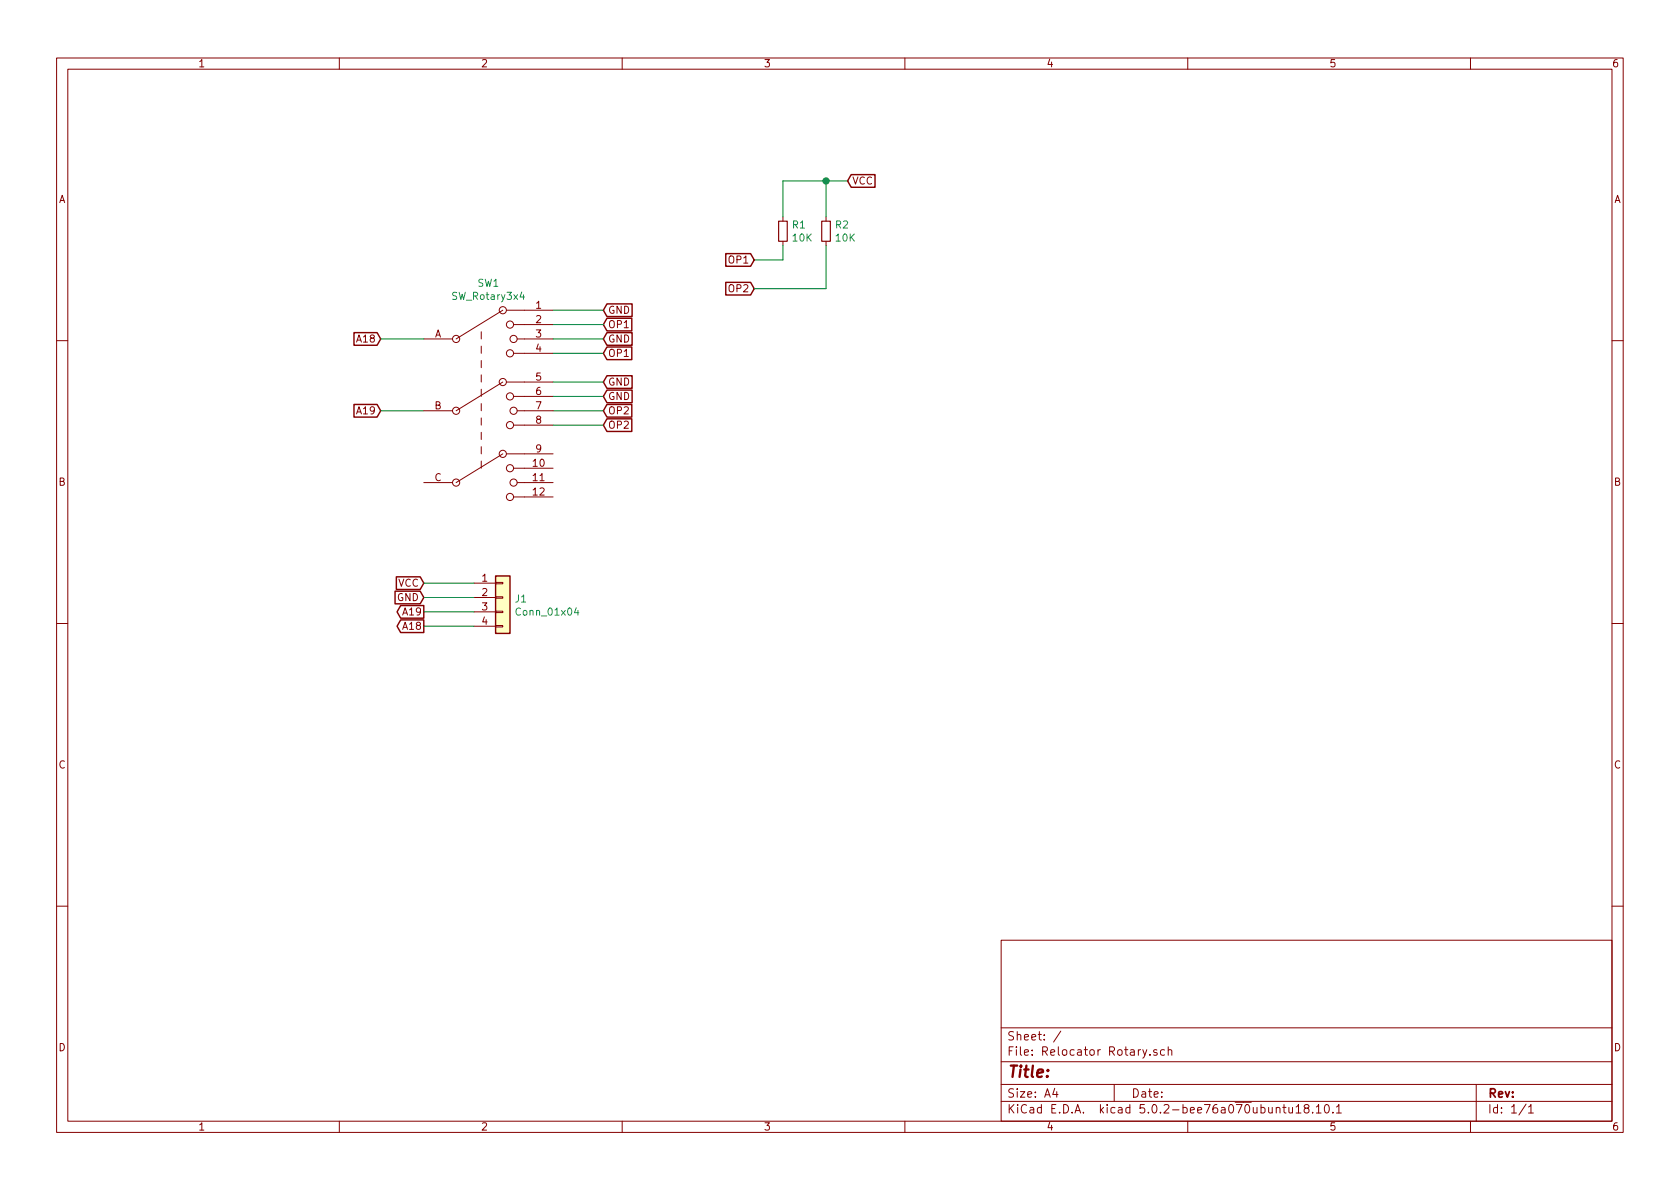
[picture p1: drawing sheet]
<svg xmlns="http://www.w3.org/2000/svg" width="297mm" height="210mm" viewBox="0 0 297 210" stroke-linecap="round" stroke-linejoin="round" font-family="sans-serif">
<g fill="none" stroke="#840000" stroke-width=".18">
<path d="M10 10.3h277v189.9h-277zM12 12.2h273v186.1h-273zM60 10.3v1.9M110 10.3v1.9M160 10.3v1.9M210 10.3v1.9M260 10.3v1.9M138.4 38.3v.8M146 38.3v.8M74.9 59.9h5.1M85.1 58.7v1.2M88.9 54.9l-8.3 5"/>
<path d="M89.5 54.9h8.3M90.8 57.4h7M91.4 59.9h6.4M138.4 42.7v.7M146 42.7v.7M10 60.2h2M74.9 72.6h5.1M85.1 61.2v1.3M85.1 63.7v1.3M85.1 66.3v1.3M85.1 68.8v1.3M85.1 71.4v1.2"/>
<path d="M85.1 73.9v1.3M85.1 76.4v1.3M85.1 79v1.3M88.9 67.6l-8.3 5M89.5 67.6h8.3M90.8 75.2h7M90.8 70.1h7M90.8 62.5h7M91.4 72.6h6.4M285 60.2h2M74.9 85.3h5.1M85.1 81.5v1.3"/>
<path d="M88.9 80.3l-8.3 5M89.5 80.3h8.3M90.8 87.9h7M90.8 82.8h7M91.4 85.3h6.4M10 110.3h2M83.8 103.1h3.8M83.8 105.7h3.8M83.8 108.2h3.8M83.8 110.7h3.8M87.6 110.6h1.3v.3h-1.3zM87.6 108.1h1.3v.2h-1.3z"/>
<path d="M87.6 105.5h1.3v.3h-1.3zM87.6 103h1.3v.2h-1.3zM285 110.3h2M10 160.2h2M177 166.3h108v32h-108zM285 160.2h2M60 198.3v1.9M110 198.3v1.9M160 198.3v1.9M177 194.8h108M177 191.8h108M177 187.8h108"/>
<path d="M177 181.8h108M186.5 192.5l-.4 1h1M186.8 193v1M187.6 182.3l-1.3 2M197 191.8v3M202.8 185.6l-.5 1.4-.2 .1M203.3 186.5v.1M204.5 185.7a.37 .37 0 0 0-.5 .1v.2l.5 .2 .1 .1-.2 .3-.4-.1M205.9 185.7l-.4-.1-.3 .3 .1 .6 .2 .1 .4-.1M206.6 185.7a.37 .37 0 0 1 .6 .1v.8M206.6 185.1v1.5M210 198.3v1.9"/>
<path d="M226.8 195.8h.6M227 195.3v1.3l.4 .2M227.9 195.8v.9l.4 .1 .2-.1M228.5 195.8v1M229.2 195.8l.4-.5v1.5M229.2 196.8h.8M230.9 196l-.2-.2-.1-.2 .3-.3h.3l.2 .3v.2l-.7 .2a.48 .48 0 0 0 0 .7l.2 .1 .5-.1a.48 .48 0 0 0-.2-.7M232.1 196.7v.1M232.7 195.8l.4-.5v1.5M232.7 196.8h.9M234.3 195.5l.2-.2a.8 .8 0 0 1 .5 .8 .8 .8 0 0 1-.5 .7l-.2-.1-.1-.4zM235.7 196.7v.1"/>
<path d="M236.3 195.8l.4-.5v1.5M236.3 196.8h.9M260 198.3v1.9M261 191.8v6.5M269.8 195.2l-1.2 2M270.3 195.8l.4-.5v1.5M270.3 196.8h.8"/>
<circle cx="80.6" cy="59.9" r=".63"/>
<circle cx="88.9" cy="54.9" r=".63"/>
<circle cx="90.2" cy="57.4" r=".63"/>
<circle cx="90.8" cy="59.9" r=".63"/>
<circle cx="80.6" cy="72.6" r=".63"/>
<circle cx="88.9" cy="67.6" r=".63"/>
<circle cx="90.2" cy="62.5" r=".63"/>
<circle cx="90.2" cy="75.2" r=".63"/>
<circle cx="90.2" cy="70.1" r=".63"/>
<circle cx="90.8" cy="72.6" r=".63"/>
<circle cx="80.6" cy="85.3" r=".63"/>
<circle cx="88.9" cy="80.3" r=".63"/>
<circle cx="90.2" cy="87.9" r=".63"/>
<circle cx="90.2" cy="82.8" r=".63"/>
<circle cx="90.8" cy="85.3" r=".63"/>
</g>
<path d="M87.6 101.8h2.6v10.2h-2.6z" fill="#ffffc2" stroke="#ffffc2" stroke-width=".18"/>
<g fill="none" stroke="#840000" stroke-width=".25">
<path d="M150.5 30.9h4.2v2.2h-4.2l-.6-1.1zM62.6 58.8h4.1l.6 1.1-.6 1.2h-4.1zM107.3 53.7h4.5v2.3h-4.5l-.6-1.1zM107.3 56.3h4.4v2.2h-4.4l-.6-1.1zM107.3 58.8h4.5v2.3h-4.5l-.6-1.2zM128.3 44.9h4.4l.6 1.1-.6 1.1h-4.4zM128.3 49.9h4.4l.6 1.1-.6 1.2h-4.4zM62.6 71.5h4.1l.6 1.1-.6 1.2h-4.1zM107.3 66.4h4.5v2.3h-4.5l-.6-1.1zM107.3 69h4.5v2.2h-4.5l-.6-1.1zM107.3 71.5h4.4v2.3h-4.4l-.6-1.2zM107.3 61.4h4.4v2.2h-4.4l-.6-1.1z"/>
<path d="M107.3 74.1h4.4v2.2h-4.4l-.6-1.1zM69.8 104.5h4.5l.6 1.2-.6 1.1h-4.5zM70.1 102h4.2l.6 1.1-.6 1.1h-4.2zM70.8 107.1h4.1v2.2h-4.1l-.6-1.1zM70.8 109.6h4.1v2.3h-4.1l-.6-1.2zM87.6 101.8h2.6v10.2h-2.6z"/>
</g>
<path d="M92.3 51.6l-.4 .9h.8M101.9 107.5l-.3 .9h.8M102.2 107.9v.9" fill="none" stroke="#008484" stroke-width=".18"/>
<g fill="none" stroke="#008400" stroke-width=".18">
<path d="M146 32v6.3M149.9 32h-11.5v6.3M67.3 59.9h7.6M97.8 59.9h8.9M97.8 54.9h8.9M97.8 57.4h8.9M138.4 43.4v2.6h-5.1M146 43.4v7.6h-12.7M67.3 72.6h7.6M97.8 72.6h8.9M97.8 67.6h8.9M97.8 70.1h8.9"/>
<path d="M97.8 75.2h8.9M97.8 62.5h8.9M74.9 103.1h8.9M74.9 105.7h8.9M74.9 108.2h8.9M74.9 110.7h8.9"/>
</g>
<path d="M137.7 39.1h1.5v3.6h-1.5zM145.3 39.1h1.5v3.6h-1.5z" fill="none" stroke="#840000" stroke-width=".2"/>
<circle cx="146.1" cy="32" r=".51" fill="#008400" stroke="#008400" stroke-width=".25"/>
<text font-size="2.8" fill="#840000" x="178" y="190.5">Title:</text>
<g font-size="2.1" fill="#840000">
<text x="178" y="184">Sheet: /</text>
<text x="178" y="186.7">File: Relocator Rotary.sch</text>
<text x="178" y="196.9">KiCad E.D.A. kicad 5.0.2-bee76a070ubuntu18.10.1</text>
<text x="178" y="194.1">Size: A4</text>
<text x="200" y="194.1">Date:</text>
<text x="263" y="194.1">Rev:</text>
<text x="263" y="196.9">Id: 1/1</text>
</g>
<g font-size="1.8" fill="#840000">
<text x="35" y="11.9">1</text>
<text x="85" y="11.9">2</text>
<text x="135" y="11.9">3</text>
<text x="185" y="11.9">4</text>
<text x="235" y="11.9">5</text>
<text x="285" y="11.9">6</text>
<text x="10.4" y="35.9">A</text>
<text x="150.6" y="32.6">VCC</text>
<text x="285.4" y="35.9">A</text>
<text x="129" y="46.6">OP1</text>
<text x="129" y="51.7">OP2</text>
<text x="76.8" y="59.7">A</text>
<text x="94.8" y="54.6">1</text>
<text x="94.8" y="57.1">2</text>
<text x="94.8" y="59.7">3</text>
<text x="107.5" y="55.5">GND</text>
<text x="107.5" y="58">OP1</text>
<text x="63.3" y="60.6">A18</text>
<text x="94.8" y="62.2">4</text>
<text x="107.5" y="60.6">GND</text>
<text x="107.5" y="63.1">OP1</text>
<text x="94.8" y="67.3">5</text>
<text x="94.8" y="69.8">6</text>
<text x="107.5" y="68.2">GND</text>
<text x="107.5" y="70.7">GND</text>
<text x="63.3" y="73.3">A19</text>
<text x="76.8" y="72.4">B</text>
<text x="94.8" y="72.4">7</text>
<text x="94.8" y="74.9">8</text>
<text x="107.5" y="73.3">OP2</text>
<text x="107.5" y="75.8">OP2</text>
<text x="94.3" y="82.5">10</text>
<text x="94.8" y="80">9</text>
<text x="10.4" y="85.9">B</text>
<text x="76.8" y="85.1">C</text>
<text x="94.3" y="85.1">11</text>
<text x="94.3" y="87.6">12</text>
<text x="285.4" y="85.9">B</text>
<text x="70.2" y="106.3">GND</text>
<text x="70.4" y="103.8">VCC</text>
<text x="85.2" y="102.9">1</text>
<text x="85.2" y="105.4">2</text>
<text x="85.2" y="107.9">3</text>
<text x="71.4" y="108.8">A19</text>
<text x="71.4" y="111.4">A18</text>
<text x="85.2" y="110.5">4</text>
<text x="10.4" y="135.9">C</text>
<text x="285.4" y="135.9">C</text>
<text x="10.4" y="185.9">D</text>
<text x="285.4" y="185.9">D</text>
<text x="35" y="199.9">1</text>
<text x="85" y="199.9">2</text>
<text x="135" y="199.9">3</text>
<text x="185" y="199.9">4</text>
<text x="235" y="199.9">5</text>
<text x="285" y="199.9">6</text>
</g>
<g font-size="1.8" fill="#008484">
<text x="140.1" y="40.4">R1</text>
<text x="147.8" y="40.4">R2</text>
<text x="140.2" y="42.7">10K</text>
<text x="147.8" y="42.7">10K</text>
<text x="80.2" y="53">SW_Rotary3x4</text>
<text x="84.5" y="50.7">SW1</text>
<text x="91.1" y="106.5">J1</text>
<text x="91.6" y="108.9">Conn_01x04</text>
</g>
</svg>
